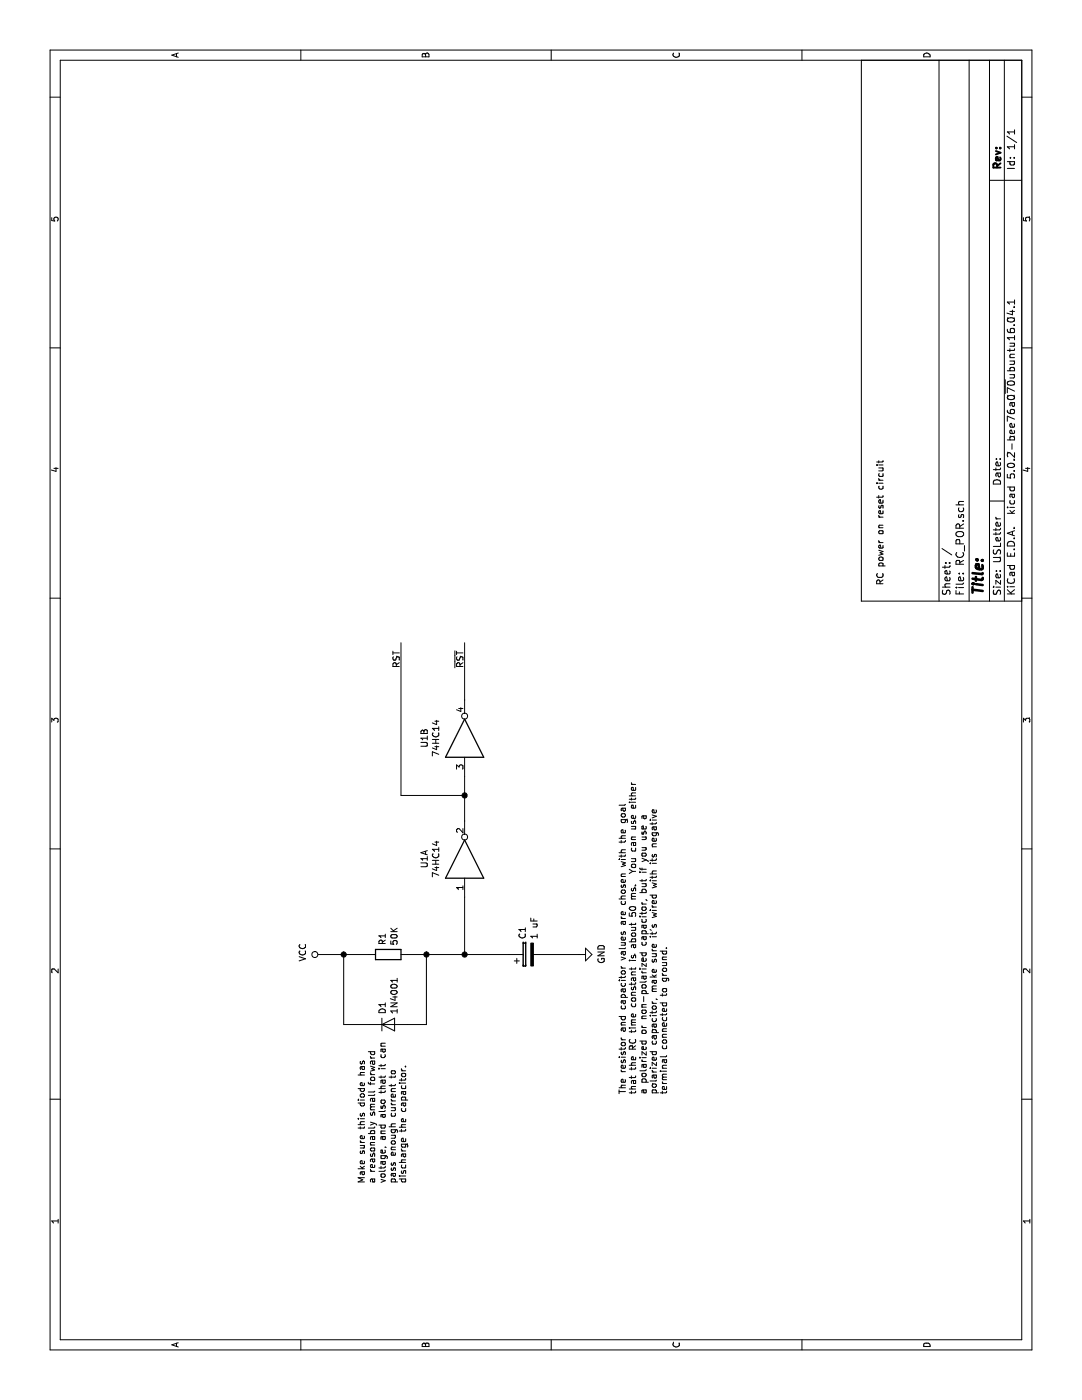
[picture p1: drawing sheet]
EESchema Schematic File Version 4
LIBS:RC_POR-cache
EELAYER 26 0
EELAYER END
$Descr USLetter 11000 8500
encoding utf-8
Sheet 1 1
Title ""
Date ""
Rev ""
Comp ""
Comment1 ""
Comment2 ""
Comment3 ""
Comment4 ""
$EndDescr
Wire Wire Line
	3500 4300 3500 4550
$Comp
L power:GND #PWR?
U 1 1
P 3500 4550
F 0 "#PWR?" H 3500 4300 50  0001 C CNN
F 1 "GND" H 3505 4377 50  0000 C CNN
F 2 "" H 3500 4550 50  0001 C CNN
F 3 "" H 3500 4550 50  0001 C CNN
	1    3500 4550
	1    0    0    -1  
$EndComp
$Comp
L 74xx:74HC14 U1
U 1 1
P 4250 3650
F 0 "U1" H 4250 3967 50  0000 C CNN
F 1 "74HC14" H 4250 3876 50  0000 C CNN
F 2 "" H 4250 3650 50  0001 C CNN
F 3 "" H 4250 3650 50  0001 C CNN
	1    4250 3650
	1    0    0    -1  
$EndComp
$Comp
L 74xx:74HC14 U1
U 2 1
P 5200 3650
F 0 "U1" H 5200 3967 50  0000 C CNN
F 1 "74HC14" H 5200 3876 50  0000 C CNN
F 2 "" H 5200 3650 50  0001 C CNN
F 3 "" H 5200 3650 50  0001 C CNN
	2    5200 3650
	1    0    0    -1  
$EndComp
Wire Wire Line
	3500 4000 3500 3650
Wire Wire Line
	3500 3650 3950 3650
Wire Wire Line
	4550 3650 4750 3650
Wire Wire Line
	5500 3650 5950 3650
Text Label 5750 3650 0    50   ~ 0
~RST
Wire Wire Line
	5950 3150 4750 3150
Wire Wire Line
	4750 3150 4750 3650
Connection ~ 4750 3650
Wire Wire Line
	4750 3650 4900 3650
Text Label 5750 3150 0    50   ~ 0
RST
$Comp
L device:R R1
U 1 1
P 3500 3050
F 0 "R1" H 3570 3096 50  0000 L CNN
F 1 "50K" H 3570 3005 50  0000 L CNN
F 2 "" V 3430 3050 50  0001 C CNN
F 3 "" H 3500 3050 50  0001 C CNN
	1    3500 3050
	1    0    0    -1  
$EndComp
Wire Wire Line
	3500 3200 3500 3350
Connection ~ 3500 3650
Wire Wire Line
	3500 2900 3500 2700
$Comp
L power:VCC #PWR?
U 1 1
P 3500 2550
F 0 "#PWR?" H 3500 2400 50  0001 C CNN
F 1 "VCC" H 3517 2723 50  0000 C CNN
F 2 "" H 3500 2550 50  0001 C CNN
F 3 "" H 3500 2550 50  0001 C CNN
	1    3500 2550
	1    0    0    -1  
$EndComp
$Comp
L device:D D1
U 1 1
P 2950 3050
F 0 "D1" V 2904 3129 50  0000 L CNN
F 1 "1N4001" V 2995 3129 50  0000 L CNN
F 2 "" H 2950 3050 50  0001 C CNN
F 3 "" H 2950 3050 50  0001 C CNN
	1    2950 3050
	0    1    1    0   
$EndComp
Wire Wire Line
	2950 3200 2950 3350
Wire Wire Line
	2950 3350 3500 3350
Connection ~ 3500 3350
Wire Wire Line
	3500 3350 3500 3650
Wire Wire Line
	2950 2900 2950 2700
Wire Wire Line
	2950 2700 3500 2700
Connection ~ 3500 2700
Wire Wire Line
	3500 2700 3500 2550
Text Notes 6400 6950 0    50   ~ 0
RC power on reset circuit
Text Notes 2400 5250 0    50   ~ 0
The resistor and capacitor values are chosen with the goal\nthat the RC time constant is about 50 ms.  You can use either\na polarized or non-polarized capacitor, but if you use a\npolarized capacitor, make sure it's wired with its negative\nterminal connected to ground.
Text Notes 1700 3200 0    50   ~ 0
Make sure this diode has\na reasonably small forward\nvoltage, and also that it can\npass enough current to\ndischarge the capacitor.
$Comp
L device:CP C1
U 1 1
P 3500 4150
F 0 "C1" H 3618 4196 50  0000 L CNN
F 1 "1 uF" H 3618 4105 50  0000 L CNN
F 2 "" H 3538 4000 50  0001 C CNN
F 3 "" H 3500 4150 50  0001 C CNN
	1    3500 4150
	1    0    0    -1  
$EndComp
$EndSCHEMATC
